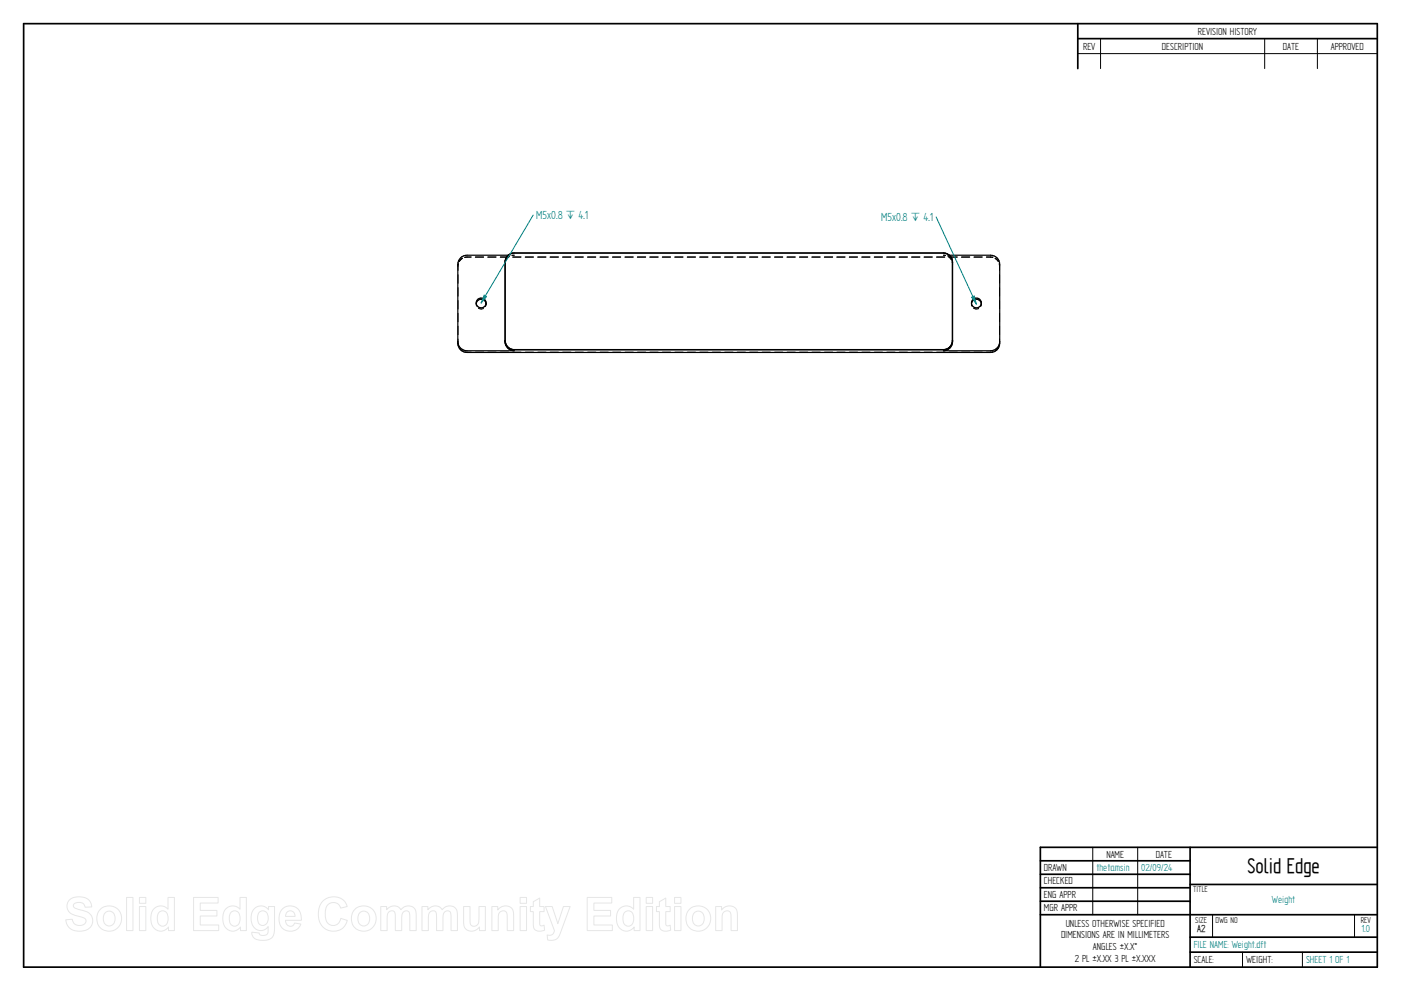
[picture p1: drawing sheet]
<svg xmlns="http://www.w3.org/2000/svg" width="594mm" height="420mm" viewBox="0 0 594 420" stroke-linecap="round" stroke-linejoin="round" font-family="sans-serif">
<g fill="none" stroke="#000" stroke-width=".72">
<path d="M10 10h574v400h-574zM457 10v19.1M457 16.4h127M504.6 359.2v50.8M584 359.2h-142.9v50.8M441.1 365h63.5M441.1 370.7h63.5M441.1 376.4h63.5M504.6 375h79.4M441.1 382.1h63.5M441.1 387.8h142.9M504.6 397.3h79.4"/>
<path d="M504.6 403.7h79.4"/>
</g>
<g fill="none" stroke="#000" stroke-width=".42">
<path d="M466.7 16.4v12.7M536.3 16.4v12.7M558.6 16.4v12.7M457 22.7h127M194.1 112.8l.2-.9-.1 2.7M194.2 116.5v3.6M196.1 109.4l-1.4 1.4M196.1 109.6l-1.3 1.3M199.8 109.1l-2.7 .1M199.8 108.9l-2.7 .2M201.5 109.1h3.6M201.6 108.9h3.5"/>
<path d="M206.8 109.1h3.5M206.9 108.9h3.4M212.1 109.1h3.5M212.2 108.9h3.4M214.3 111.1l-.2 1M215.5 108.2h.8M216.1 108.8l-1.4 1.4M217.2 108.2h.9l-1.1 .1M217.4 109.1h3.5M217.5 108.9h3.4M222.7 109.1h3.5M222.8 108.9h3.4"/>
<path d="M228 109.1h3.5M228 108.9h3.5M233.2 109.1h3.6M233.3 108.9h3.5M238.5 109.1h3.6M238.6 108.9h3.5M243.8 109.1h3.5M243.9 108.9h3.4M249.1 109.1h3.5M249.2 108.9h3.4M254.4 109.1h3.5M254.5 108.9h3.4"/>
<path d="M259.7 109.1h3.5M259.8 108.9h3.4M265 109.1h3.5M265 108.9h3.5M270.2 109.1h3.6M270.3 108.9h3.5M275.5 109.1h3.6M275.6 108.9h3.5M280.8 109.1h3.5M280.9 108.9h3.4M286.1 109.1h3.5M286.2 108.9h3.4"/>
<path d="M291.4 109.1h3.5M291.5 108.9h3.4M296.7 109.1h3.5M296.7 108.9h3.5M302 109.1h3.5M302 108.9h3.5M307.2 109.1h3.6M307.3 108.9h3.5M312.5 109.1h3.6M312.6 108.9h3.5M317.8 109.1h3.5M317.9 108.9h3.4"/>
<path d="M323.1 109.1h3.5M323.2 108.9h3.4M328.4 109.1h3.5M328.5 108.9h3.4M333.7 109.1h3.5M333.7 108.9h3.5M339 109.1h3.5M339 108.9h3.5M344.2 109.1h3.6M344.3 108.9h3.5M349.5 109.1h3.6M349.6 108.9h3.5"/>
<path d="M354.8 109.1h3.5M354.9 108.9h3.4M360.1 109.1h3.5M360.2 108.9h3.4M365.4 109.1h3.5M365.5 108.9h3.4M370.7 109.1h3.5M370.7 108.9h3.5M376 109.1h3.5M376 108.9h3.5M381.2 109.1h3.6M381.3 108.9h3.5"/>
<path d="M386.5 109.1h3.6M386.6 108.9h3.5M391.8 109.1h3.5M391.9 108.9h3.4M397.1 109.1h3.5M397.2 108.9h3.4M400.9 108.2h-.9l1 .1M401.8 108.2h.8M401.9 108.7l1.4 1.4M402.4 109.1h3.5M402.5 108.9h3.4M403.8 111.1l.1 1"/>
<path d="M407.7 109.1h3.5M407.7 108.9h3.5M413 109.1h3.5M413 108.9h3.5M418.2 109.1l2.8 .1M418.3 108.9l2.7 .2M421.9 109.6l1.4 1.3M422 109.5l1.4 1.4M423.7 111.8l.1 2.8M423.8 111.8l.1 1M423.8 116.5v3.6M194.2 122v3.6"/>
<path d="M194.2 127.4v3.6M194.2 132.8v3.6M194.2 138.3v3.6M201.9 128.4v.2M202 128.7l.1 1.1M202.9 130.7l1.3 .3 .8-.2M206.1 128.7h.1M206.1 128.8l-.3 1.2M206.1 128.4v.2M411.9 128.4v.2M411.9 128.7l.2 1.1M412.9 130.7l1.3 .3 .8-.2"/>
<path d="M416.1 128.8l-.3 1.2M416.1 128.4v.2M416.1 128.7h.1M423.8 121.9v3.6M423.8 127.4v3.6M423.8 132.8v3.6M423.8 138.3v3.6M194.2 143.8l.2 2.7M194.8 147.5l1.4 1.3M197.1 149.2l2.7 .1M201.6 149.3h3.5M206.9 149.3h3.4"/>
<path d="M212.2 149.3h3.4M217.5 149.3h3.4M222.8 149.3h3.4M228 149.3h3.5M233.3 149.3h3.5M238.6 149.3h3.5M243.9 149.3h3.4M249.2 149.3h3.4M254.5 149.3h3.4M259.8 149.3h3.4M265 149.3h3.5M270.3 149.3h3.5"/>
<path d="M275.6 149.3h3.5M280.9 149.3h3.4M286.2 149.3h3.4M291.5 149.3h3.4M296.7 149.3h3.5M302 149.3h3.5M307.3 149.3h3.5M312.6 149.3h3.5M317.9 149.3h3.4M323.2 149.3h3.4M328.5 149.3h3.4M333.7 149.3h3.5"/>
<path d="M339 149.3h3.5M344.3 149.3h3.5M349.6 149.3h3.5M354.9 149.3h3.4M360.2 149.3h3.4M365.5 149.3h3.4M370.7 149.3h3.5M376 149.3h3.5M381.3 149.3h3.5M386.6 149.3h3.5M391.9 149.3h3.4M397.2 149.3h3.4"/>
<path d="M402.5 149.3h3.4M407.7 149.3h3.5M413 149.3h3.5M421 149.2l-2.7 .1M423.3 147.4l-1.4 1.4M423.8 143.7l-.1 2.8M463.4 359.2v28.6M482.4 359.2v28.6M514.2 387.9v9.4M574.4 387.9v9.4M526.9 403.7v6.3M552.3 403.7v6.3"/>
</g>
<g fill="none" stroke="#000" stroke-width=".51">
<path d="M214.1 111.2h.1M214.1 111.2v33.6a3.9 3.9 0 0 0 4 3.9h-20.1a3.9 3.9 0 0 1-3.9-3.9M214.2 110.4l-.1 .8M214.3 110.4l-.1 34.4 1.1 2.3M215.5 108.2h-17.5a3.9 3.9 0 0 0-3.9 3.9v33.4a3.9 3.9 0 0 0 3.9 3.9h222a3.9 3.9 0 0 0 3.9-3.9v-33.4a3.9 3.9 0 0 0-3.9-3.9h-17.4M402.2 108l.5 .5a3.5 3.5 0 0 1 1.1 2.7v33.2M402.2 108l-1.8-.7h-182.3a3.8 3.8 0 0 0-3.8 3.1M402.2 107.9l-2.2-.7h-181.9l-1.6 .3-1.2 .9-1.1 2M402.2 107.9l1.4 1.7 .3 1.6M403.8 111.2h.1M403.9 111.2v33.6a3.9 3.9 0 0 1-3.9 3.9h20a3.9 3.9 0 0 0 3.9-3.9M202 128.7a2.09 2.09 0 0 1 2-1.8 2.09 2.09 0 0 1 2.1 1.8"/>
<path d="M411.9 128.7a2.12 2.12 0 0 1 2.1-1.8 2.12 2.12 0 0 1 2.1 1.8M214.2 144.4l.2 1.5 .9 1.3M403.8 144.4a3.7 3.7 0 0 1-3.8 3.9h-181.9a3.7 3.7 0 0 1-2.8-1.1M403.8 144.4l-.6 2.1a3.6 3.6 0 0 1-3.2 1.7h-182.3l-2.4-1.1"/>
<circle cx="204" cy="128.4" r="2.09"/>
<circle cx="414" cy="128.4" r="2.09"/>
</g>
<path d="M226.1 91.2l-22.1 37.2" fill="none" stroke="#008080" stroke-width=".42"/>
<path d="M205.3 125.1l1 .6-2.3 2.7z" fill="#008080"/>
<path d="M397 92l17 36.9M205.3 125.1l1 .6-2.3 2.7z" fill="none" stroke="#008080" stroke-width=".42"/>
<path d="M412 126l1.1-.5 .9 3.4z" fill="#008080"/>
<path d="M412 126l1.1-.5 .9 3.4z" fill="none" stroke="#008080" stroke-width=".42"/>
<g fill="none" stroke="#e6e6e6" stroke-width=".42">
<path d="M29.5 381.5a6.7 6.7 0 0 1 8.7 .7l.7 2.3-2.8 .1a2.68 2.68 0 0 0-2.3-2 2.68 2.68 0 0 0-2.7 1.4 2.34 2.34 0 0 0 2.4 1.6l1.3 .3a4.4 4.4 0 0 1 4.2 2.9 4.4 4.4 0 0 1-1.4 5 6.9 6.9 0 0 1-9-1.5l-.7-2.3 2.7-.3a3 3 0 0 0 2.7 2.7 3 3 0 0 0 3.2-2 2.74 2.74 0 0 0-3-1.9 5 5 0 0 1-5.1-4.3l.4-1.7zM44.8 386.8a2.65 2.65 0 0 1 3.2 .1 2.65 2.65 0 0 1 .8 3.1 2.53 2.53 0 0 1-2.8 2.6 2.53 2.53 0 0 1-2.2-3.2l.3-1.5zM53.7 380.5h2.7v14h-2.7zM59.1 380.5h2.7v2.5h-2.7zM59.1 384.3h2.7v10.2h-2.7zM65.1 385.4a4.1 4.1 0 0 1 6.1 .1v-5h2.7v14h-2.4v-1.5a4.1 4.1 0 0 1-4.9 1.5 4.1 4.1 0 0 1-2.6-4.4 6.2 6.2 0 0 1 1.1-4.7zM67.6 386.7a2.27 2.27 0 0 1 2.6-.2 2.27 2.27 0 0 1 1.1 2.3 2.77 2.77 0 0 1-2.8 3.8 3.9 3.9 0 0 1-.9-5.9zM82.1 380.5h10.4v2.4h-7.6v3.1h7.1v2.4h-7.1v3.8h7.8v2.3h-10.6zM95.7 385.4a4.1 4.1 0 0 1 6.1 .1v-5h2.7v14h-2.5v-1.5a4.1 4.1 0 0 1-4.9 1.5 4.1 4.1 0 0 1-2.6-4.4 6.2 6.2 0 0 1 1.2-4.7zM98.1 386.7a2.27 2.27 0 0 1 2.6-.2 2.27 2.27 0 0 1 1.1 2.3 2.77 2.77 0 0 1-2.7 3.8 3.9 3.9 0 0 1-1-5.9zM108.1 385a4 4 0 0 1 5.8 .7v-1.4h2.5v9.2a4.2 4.2 0 0 1-4.9 5.2 3.8 3.8 0 0 1-4.7-3.2v-.3l3.1 .4a2.07 2.07 0 0 0 3.5 .3l.3-3a4 4 0 0 1-4.7 1.3 4 4 0 0 1-2.5-4.2 5.8 5.8 0 0 1 1.6-5zM110.1 386.7a2.38 2.38 0 0 1 2.8 0 2.38 2.38 0 0 1 .8 2.6 2.39 2.39 0 0 1-2.3 3.1 2.39 2.39 0 0 1-2.2-3.2l.2-1.5z"/>
<path d="M119.6 385.5a4.7 4.7 0 0 1 5.5-1 4.7 4.7 0 0 1 2.7 4.8v.9h-6.7a2.01 2.01 0 0 0 1.3 2.4 2.01 2.01 0 0 0 2.5-1.3l2.7 .5a4.9 4.9 0 0 1-6 2.8 4.9 4.9 0 0 1-3.3-5.8l.4-1.8zM121.7 386.8a2.03 2.03 0 0 1 2.3-.4 2.03 2.03 0 0 1 1.1 2.1h-4zM136.8 382.2a6.2 6.2 0 0 1 10.4 2.1l-2.8 .7a3.3 3.3 0 0 0-4-2.3 3.3 3.3 0 0 0-2.5 3.9 5.1 5.1 0 0 0 2.1 5.5 3.2 3.2 0 0 0 4.5-2.7l2.8 .8a6.3 6.3 0 0 1-7.4 4.5 6.3 6.3 0 0 1-4.9-7.1 7.7 7.7 0 0 1 1.8-5.4zM152.8 386.8a2.65 2.65 0 0 1 3.1 .1 2.65 2.65 0 0 1 .8 3.1 2.53 2.53 0 0 1-2.8 2.6 2.53 2.53 0 0 1-2.1-3.2l.2-1.5zM161.5 384.3h2.5v1.4a3.6 3.6 0 0 1 6 0 3.5 3.5 0 0 1 4.2-1.5 3.5 3.5 0 0 1 2.3 3.8v6.5h-2.7v-5.8a1.86 1.86 0 0 0-1.5-2.5 2.28 2.28 0 0 0-2 2.9v5.4h-2.7v-6.1a1.74 1.74 0 0 0-1.5-2.2 1.74 1.74 0 0 0-1.9 1.9v6.4h-2.7zM178.9 384.3h2.5v1.4a3.6 3.6 0 0 1 6.1 0 3.5 3.5 0 0 1 4.2-1.5 3.5 3.5 0 0 1 2.3 3.8v6.5h-2.7v-5.8a1.86 1.86 0 0 0-1.5-2.5 2.28 2.28 0 0 0-2 2.9v5.4h-2.7v-6.1a1.74 1.74 0 0 0-1.5-2.2 1.74 1.74 0 0 0-1.9 1.9l-.1 6.4h-2.7zM196.6 384.3h2.7v4.7a3.4 3.4 0 0 0 .9 3.5 2.2 2.2 0 0 0 2.9-2.6v-5.6h2.7v10.2h-2.5v-1.5a3.6 3.6 0 0 1-4.3 1.7 3.6 3.6 0 0 1-2.4-3.9zM208.6 384.3h2.5v1.5a3.6 3.6 0 0 1 4.3-1.7 3.6 3.6 0 0 1 2.4 4.1v6.3h-2.7v-5.2a2.28 2.28 0 0 0-1.7-3.1 2.36 2.36 0 0 0-2.1 3v5.3h-2.7zM220.5 380.5h2.8v2.5h-2.8zM220.5 384.3h2.8v10.2h-2.8zM226.1 382.3l2.7-1.6v3.6h1.9v2.2h-1.9v4.1a1.41 1.41 0 0 0 .6 1.9l1.3-.2 .2 2.1a3 3 0 0 1-4.7-1.5l-.1-6.4h-1.2v-2.2h1.2zM231.3 384.3h2.8l2.5 7.3 2.3-7.3h2.9l-4.3 11.6a3.9 3.9 0 0 1-5.3 2.6l-.2-2.1a2.17 2.17 0 0 0 3.1-1.8z"/>
<path d="M249 380.5h10.4v2.4h-7.6v3.1h7.1v2.4h-7.1v3.8h7.9v2.3h-10.7zM262.6 385.4a4.1 4.1 0 0 1 6.1 .1v-5h2.7v14h-2.5v-1.5a4.1 4.1 0 0 1-4.9 1.5 4.1 4.1 0 0 1-2.6-4.4 6.2 6.2 0 0 1 1.2-4.7zM265.1 386.7a2.27 2.27 0 0 1 2.5-.2 2.27 2.27 0 0 1 1.1 2.3 2.77 2.77 0 0 1-2.7 3.8 3.9 3.9 0 0 1-.9-5.9zM274 380.5h2.7v2.5h-2.7zM274 384.3h2.7v10.2h-2.7zM279.6 382.3l2.7-1.6v3.6h1.9v2.2h-1.9v4.1a1.41 1.41 0 0 0 .6 1.9l1.3-.2 .2 2.1a3 3 0 0 1-4.7-1.5l-.1-6.4h-1.2v-2.2h1.2zM286 380.5h2.7v2.5h-2.7zM286 384.3h2.7v10.2h-2.7zM294.6 386.8a2.65 2.65 0 0 1 3.2 .1 2.65 2.65 0 0 1 .8 3.1 2.53 2.53 0 0 1-2.8 2.6 2.53 2.53 0 0 1-2.2-3.2l.3-1.5zM303.5 384.3h2.5v1.5a3.6 3.6 0 0 1 4.3-1.7 3.6 3.6 0 0 1 2.4 4.1v6.3h-2.7v-5.2a2.28 2.28 0 0 0-1.7-3.1 2.36 2.36 0 0 0-2.1 3v5.3h-2.7z"/>
<circle cx="46.4" cy="389.4" r="5.3"/>
<circle cx="154.4" cy="389.4" r="5.3"/>
<circle cx="296.2" cy="389.4" r="5.3"/>
</g>
<text font-size="10.1" x="529" y="370.2">Solid Edge</text>
<g font-size="5.6" fill="#008080">
<text x="227.3" y="93">M5x0.8 ` 4.1</text>
<text x="373.6" y="93.7">M5x0.8 ` 4.1</text>
</g>
<g font-size="4.9">
<text x="507.9" y="14.7">REVISION HISTORY</text>
<text x="459.3" y="21">REV</text>
<text x="492.7" y="21">DESCRIPTION</text>
<text x="544" y="21">DATE</text>
<text x="564.3" y="21">APPROVED</text>
<text x="469.1" y="363.6">NAME</text>
<text x="490.1" y="363.6">DATE</text>
<text x="442.7" y="369.3">DRAWN</text>
<text x="442.7" y="375">CHECKED</text>
<text x="442.7" y="380.7">ENG APPR</text>
<text x="442.7" y="386.4">MGR APPR</text>
<text x="451.9" y="392.9">UNLESS OTHERWISE SPECIFIED</text>
<text x="449.9" y="397.9">DIMENSIONS ARE IN MILLIMETERS</text>
<text x="455.7" y="407.8">2 PL ±X.XX 3 PL ±X.XXX</text>
<text x="463.5" y="402.9">ANGLES ±X.X°</text>
<text x="506.2" y="408.3">SCALE:</text>
<text x="528.4" y="408.3">WEIGHT:</text>
</g>
<g font-size="4.9" fill="#008080">
<text x="464.9" y="369.3">thetamsin</text>
<text x="483.9" y="369.3">02/09/24</text>
<text x="539.4" y="382.9">Weight</text>
<text x="577.4" y="395.4">1.0</text>
<text x="506.2" y="402">FILE NAME: Weight.dft</text>
<text x="553.8" y="408.4">SHEET 1 OF 1</text>
</g>
<text font-size="4.8" x="507.7" y="395.3">A2</text>
<g font-size="4.1">
<text x="505.9" y="378.3">TITLE</text>
<text x="506.9" y="391.1">SIZE</text>
<text x="515.4" y="391.1">DWG NO</text>
<text x="577" y="391.1">REV</text>
</g>
</svg>
